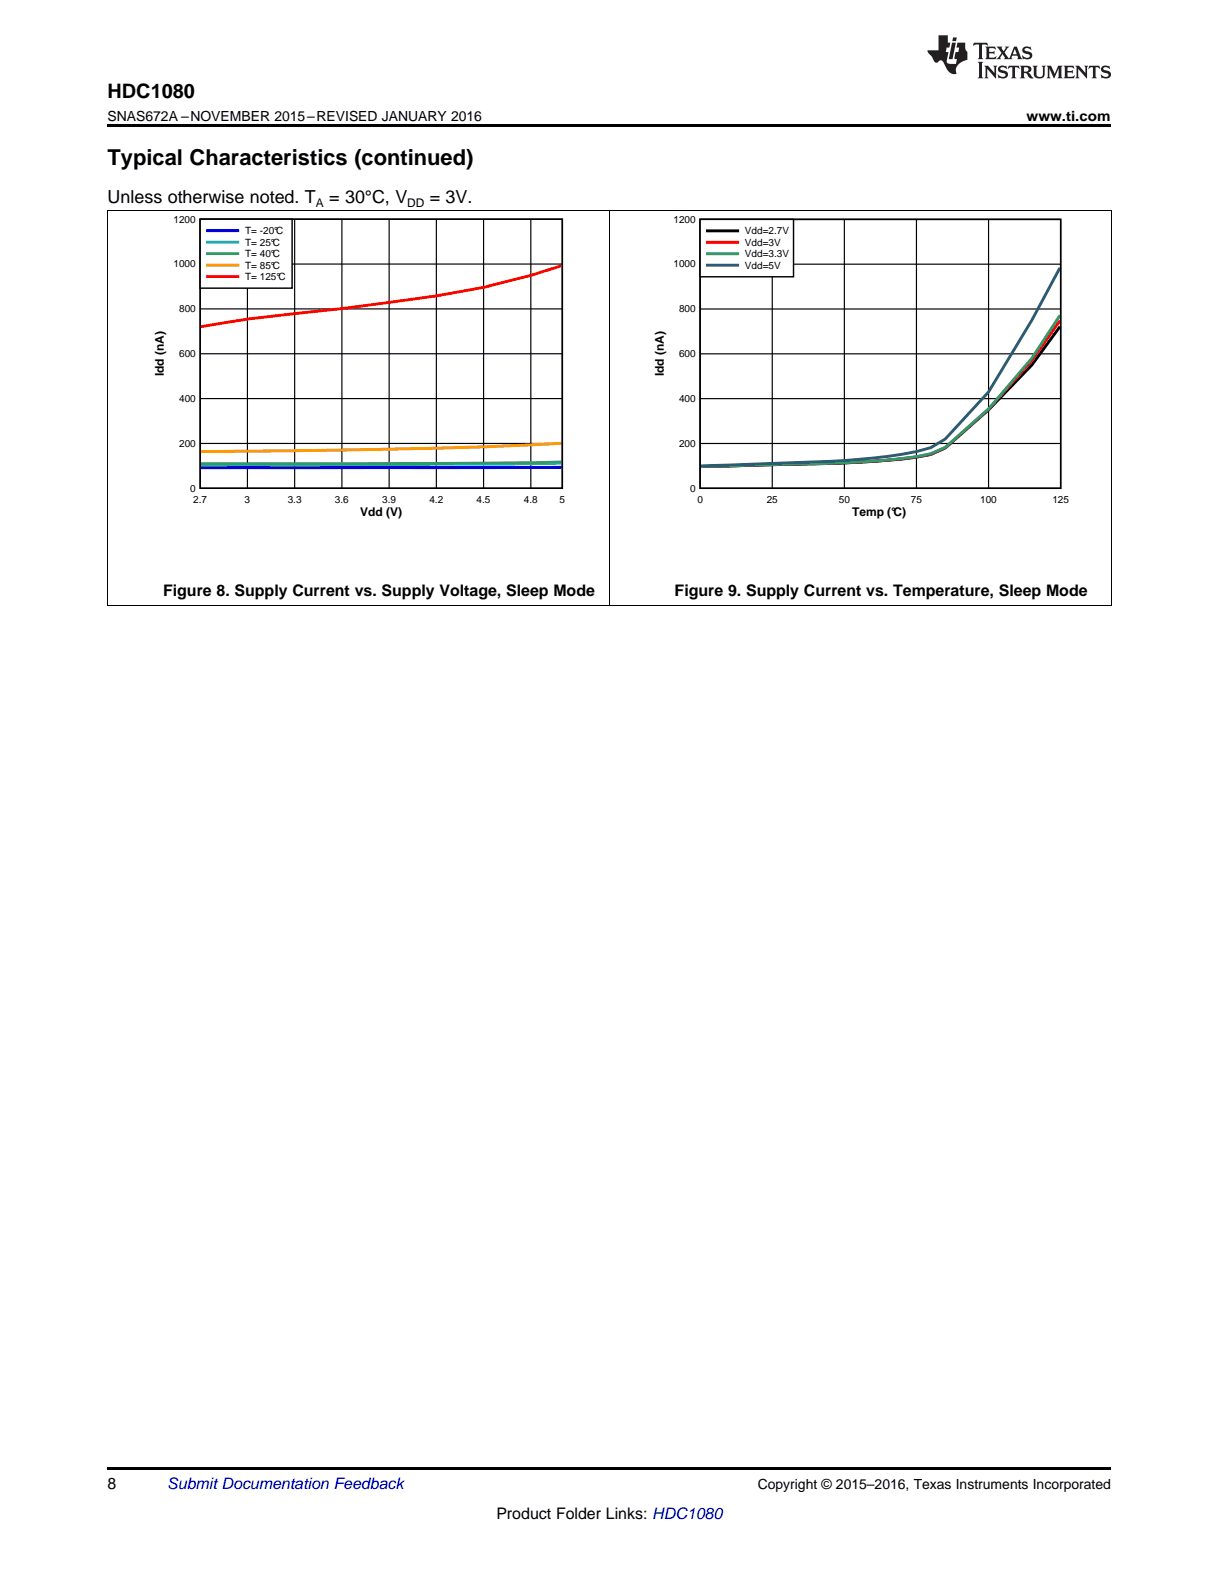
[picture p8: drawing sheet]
<svg xmlns="http://www.w3.org/2000/svg" width="216mm" height="279mm" viewBox="0 0 216 279" stroke-linecap="round" stroke-linejoin="round" font-family="sans-serif">
<path d="M19 107.2l.2 .1zM196.7 107.2l.1 .1zM19 259.7h177.8v.5h-177.8z" fill="#000"/>
<path d="M19.1 37.3v70M107.9 37.3v70M196.8 37.3v70M19 107.2h177.8" fill="none" stroke="#000" stroke-width=".18"/>
<path d="M27 38.2h73v53.7h-73z" fill-rule="evenodd" fill="#fff"/>
<path d="M35.5 38.8h64.1v47.7h-64.1z" fill="none" stroke="#000" stroke-width=".26"/>
<path d="M43.8 38.8v47.7M52.2 38.8v47.7M60.6 38.8v47.7M68.9 38.8v47.7M77.3 38.8v47.7M85.6 38.8v47.7M94 38.8v47.7M35.5 54.7h64.1M35.5 46.8h64.1M35.5 78.5h64.1M35.5 70.6h64.1M35.5 62.6h64.1" fill="none" stroke="#000" stroke-width=".21"/>
<path d="M99.5 82.7l-63.9 .1" fill="none" stroke="#00f" stroke-width=".51"/>
<path d="M99.5 82l-22.2 .2-41.7 .1" fill="none" stroke="#0cf" stroke-width=".51"/>
<path d="M99.5 81.8l-22.2 .3h-41.7" fill="none" stroke="#396" stroke-width=".51"/>
<path d="M99.5 78.5a1521.2 1521.2 0 0 1-63.9 1.5" fill="none" stroke="#f90" stroke-width=".51"/>
<path d="M99.5 47a138.4 138.4 0 0 1-30.6 6.5l-8.3 1.1-16.8 1.9-8.2 1.3" fill="none" stroke="#f00" stroke-width=".51"/>
<path d="M35.5 38.8h16.2v12.2h-16.2z" fill-rule="evenodd" fill="#fff"/>
<path d="M35.5 38.8h16.2v12.2h-16.2z" fill="none" stroke="#000" stroke-width=".26"/>
<path d="M36.8 40.8h5.3" fill="none" stroke="#00f" stroke-width=".51"/>
<path d="M36.8 42.9h5.3" fill="none" stroke="#0cf" stroke-width=".51"/>
<path d="M36.8 44.9h5.3" fill="none" stroke="#396" stroke-width=".51"/>
<path d="M36.8 46.9h5.3" fill="none" stroke="#f90" stroke-width=".51"/>
<path d="M36.8 49h5.3" fill="none" stroke="#f00" stroke-width=".51"/>
<path d="M115.5 38.2h73.8v53.7h-73.8z" fill-rule="evenodd" fill="#fff"/>
<path d="M124 38.8h63.9v47.7h-63.9z" fill="none" stroke="#000" stroke-width=".26"/>
<path d="M136.8 38.8v47.7M149.5 38.8v47.7M162.3 38.8v47.7M175.1 38.8v47.7M124 54.7h63.9M124 46.8h63.9M124 78.5h63.9M124 70.6h63.9M124 62.7h63.9" fill="none" stroke="#000" stroke-width=".21"/>
<path d="M187.7 57.8l-4.9 6.8-7.7 8-7.7 6.7-2.5 1.2a115.1 115.1 0 0 1-17.9 1.6l-22.9 .5" fill="none" stroke="#000" stroke-width=".51"/>
<path d="M187.7 56.8l-4.9 7-7.7 8.7-7.7 6.8-2.5 1.1a109.3 109.3 0 0 1-17.9 1.7l-22.9 .5" fill="none" stroke="#f00" stroke-width=".51"/>
<path d="M187.7 55.8l-4.9 7.6-7.7 9-7.7 6.8-2.5 1.1a101.1 101.1 0 0 1-17.9 1.7l-22.9 .6" fill="none" stroke="#396" stroke-width=".51"/>
<path d="M187.7 47.4l-4.9 9.3-7.7 12.7-7.7 8.3-2.5 1.6a78.6 78.6 0 0 1-17.9 2.4l-22.9 .8" fill="none" stroke="#295c75" stroke-width=".51"/>
<path d="M124 38.8h16.5v10.2h-16.5z" fill-rule="evenodd" fill="#fff"/>
<path d="M124 38.8h16.5v10.2h-16.5z" fill="none" stroke="#000" stroke-width=".26"/>
<path d="M125.3 40.9h5.3" fill="none" stroke="#000" stroke-width=".51"/>
<path d="M125.3 42.9h5.3" fill="none" stroke="#f00" stroke-width=".51"/>
<path d="M125.3 44.9h5.3" fill="none" stroke="#396" stroke-width=".51"/>
<path d="M125.3 47h5.3" fill="none" stroke="#295c75" stroke-width=".51"/>
<path d="M19 37.2h177.8" fill="none" stroke="#000" stroke-width=".18"/>
<path d="M19 22h177.8v.5h-177.8z" fill="#000"/>
<g fill="#231f20">
<path d="M172.5 7.6l-.1 .5a.77 .77 0 0 1 1-.1v2.1l-.2 .4h.9l-.2-.4 .1-2.2a.99 .99 0 0 1 1 .2l-.2-.5zM174.5 8.3l.2 .3v1.5l-.2 .4h1.8l.2-.6a1.12 1.12 0 0 1-1.3 .3v-.8h.6l.3 .2v-.6l-.3 .2h-.6v-.5l.2-.2a.96 .96 0 0 1 1 .3l-.2-.5zM176.5 8.3l.9 1.1-.9 1.1h.8l-.2-.2 .4-.7 .5 .7-.2 .2h1.5l-.2-.2 .2-.4h.9l.1 .4-.2 .2h1l-.3-.3-.7-1.9h-.5l-.9 2-.8-1 .9-1h-.8l.1 .1v.2l-.4 .5-.3-.6 .1-.2zM179.7 8.6l.4 1h-.7zM181.3 8.4a.63 .63 0 0 0-.2 .7 .63 .63 0 0 0 .6 .4l.6 .2 .1 .2a.75 .75 0 0 1-.7 .4 .75 .75 0 0 1-.6-.5l.1 .7 .2-.1a.89 .89 0 0 0 1 0 .89 .89 0 0 0 .4-.9 1.4 1.4 0 0 0-1.2-.5l-.1-.4a1.04 1.04 0 0 1 1.2 .2l-.2-.5-.2 .1-.4-.2zM173.2 10.9l.2 .4v2.2l-.2 .4h1l-.3-.4v-2.2l.3-.4zM174.3 11.6l.3 .4v1.5l-.3 .4h.8l-.2-.4v-1.3l1.5 1.7v-1.9l.2-.4h-.7l.2 .4v.9l-1.1-1.3zM177 11.8a.62 .62 0 0 0-.2 .7 .62 .62 0 0 0 .6 .4l.6 .1 .1 .3a.76 .76 0 0 1-.7 .3 .76 .76 0 0 1-.7-.4l.2 .7 .2-.1a.89 .89 0 0 0 .9 0 .89 .89 0 0 0 .5-.9 1.4 1.4 0 0 0-1.2-.5l-.1-.4a1.04 1.04 0 0 1 1.2 .2l-.2-.6-.2 .1-.5-.1zM178.7 11.6l-.2 .6a.61 .61 0 0 1 .8-.3v1.6l-.2 .4h.9l-.2-.4v-1.6a.63 .63 0 0 1 .7 .3l-.1-.6zM180.6 11.6l.3 .4v1.5l-.3 .4h1l-.2-.2-.1-.8h.3a.93 .93 0 0 1 .6 .8 .61 .61 0 0 0 .9 .1l-1-1a.58 .58 0 0 0 .6-.5 .58 .58 0 0 0-.5-.6zM181.4 11.9h.1a.45 .45 0 0 1 .5 .1 .45 .45 0 0 1 .1 .5l-.1 .1-.7 .1zM182.9 11.6l.2 .2a2.17 2.17 0 0 0 .3 1.9 .99 .99 0 0 0 1.6-.6v-1.1l.2-.4h-.7l.2 .2a1.92 1.92 0 0 1-.2 1.8 .6 .6 0 0 1-.9-.5v-1.1l.2-.4zM185.4 11.6l.2 .4v1.5l-.2 .4h.7l-.2-.4v-1.4l.8 1.8 .8-1.8v1.4l-.2 .4h.9l-.2-.4v-1.5l.2-.4h-.8l-.6 1.5-.6-1.5zM188.4 11.6l.2 .4v1.5l-.2 .4h1.8l.1-.6a1.12 1.12 0 0 1-1.2 .3v-.8h.5l.4 .2v-.6l-.4 .2h-.5v-.6l.2-.1a.96 .96 0 0 1 .9 .3l-.1-.6zM190.5 11.6l.2 .4v1.5l-.2 .4h.7l-.2-.4v-1.3l1.5 1.7v-1.9l.2-.4h-.7l.2 .4v.9l-1.1-1.3zM192.9 11.6l-.1 .6a.61 .61 0 0 1 .7-.3l.1 1.6-.3 .4h1l-.3-.4 .1-1.6a.63 .63 0 0 1 .7 .3l-.1-.6zM195.2 11.8a.62 .62 0 0 0-.2 .7 .62 .62 0 0 0 .6 .4l.6 .1 .1 .3a.76 .76 0 0 1-.7 .3 .76 .76 0 0 1-.6-.4l.1 .7 .2-.1a.89 .89 0 0 0 1 0 .89 .89 0 0 0 .4-.9 1.4 1.4 0 0 0-1.2-.5l-.1-.4a1.04 1.04 0 0 1 1.2 .2l-.1-.6-.2 .1-.5-.1z"/>
<path d="M166.2 6.3v2.6h-1.9v.4l.8 .9a.91 .91 0 0 0 1 .8 .56 .56 0 0 1 .5-.3 .56 .56 0 0 1 .5 .3l.4 .8a1.53 1.53 0 0 0 1.9 1.2 1.54 1.54 0 0 1 1-2.1l.9-.3v-1.4a1.52 1.52 0 0 1-.4-1.6h-1.3l-.2 .8h.5l-.2 .8h-.5l-.1 1v.2l.4 .1-.2 .8a1.93 1.93 0 0 1-1.6-.3l.3-1.8h-.5l.2-.8h.4l.2-.8h-.4v-1.3zM168.6 7.6l-.6 2.9h.7l.6-2.9zM168.8 6.6l-.1 .7h.6l.2-.7z"/>
</g>
<text font-size="3.9" x="19" y="29.3">Typical Characteristics (continued)</text>
<text font-size="3.5" x="19" y="17.3">HDC1080</text>
<g font-size="3.2">
<text x="19" y="36">Unless otherwise noted. T</text>
<text x="58.3" y="36">= 30°C, V</text>
<text x="76.1" y="36">= 3V.</text>
</g>
<g font-size="2.8">
<text x="28.9" y="105.5">Figure 8. Supply Current vs. Supply Voltage, Sleep Mode</text>
<text x="119.5" y="105.5">Figure 9. Supply Current vs. Temperature, Sleep Mode</text>
<text x="19" y="263.6">8</text>
<text x="87.9" y="268.9">Product Folder Links: HDC1080</text>
</g>
<text font-size="2.8" fill="#0000c8" x="29.6" y="263.6">Submit Documentation Feedback</text>
<g font-size="2.5">
<text x="19" y="21.4">SNAS672A –NOVEMBER 2015–REVISED JANUARY 2016</text>
<text x="181.8" y="21.4">www.ti.com</text>
<text x="134.2" y="263.6">Copyright © 2015–2016, Texas Instruments Incorporated</text>
</g>
<g font-size="2.1">
<text x="55.9" y="36.6">A</text>
<text x="72.1" y="36.6">DD</text>
<text x="29" y="66.6" transform="rotate(-90 29 66.6)">Idd (nA)</text>
<text x="117.6" y="66.6" transform="rotate(-90 117.6 66.6)">Idd (nA)</text>
<text x="63.8" y="91.4">Vdd (V)</text>
<text x="150.9" y="91.4">Temp (°C)</text>
</g>
<g font-size="1.8">
<text x="30.7" y="39.4">1200</text>
<text x="43.4" y="41.5">T= -20°C</text>
<text x="119.3" y="39.4">1200</text>
<text x="131.9" y="41.5">Vdd=2.7V</text>
<text x="30.7" y="47.3">1000</text>
<text x="43.4" y="43.5">T= 25°C</text>
<text x="43.4" y="45.5">T= 40°C</text>
<text x="43.4" y="47.6">T= 85°C</text>
<text x="119.3" y="47.4">1000</text>
<text x="131.9" y="43.5">Vdd=3V</text>
<text x="131.9" y="45.6">Vdd=3.3V</text>
<text x="131.9" y="47.6">Vdd=5V</text>
<text x="43.4" y="49.6">T= 125°C</text>
<text x="31.7" y="55.3">800</text>
<text x="120.3" y="55.3">800</text>
<text x="31.7" y="63.2">600</text>
<text x="120.3" y="63.2">600</text>
<text x="31.7" y="71.2">400</text>
<text x="120.3" y="71.2">400</text>
<text x="31.7" y="79.1">200</text>
<text x="120.3" y="79.1">200</text>
<text x="33.7" y="87">0</text>
<text x="34.2" y="89.1">2.7</text>
<text x="43.3" y="89.1">3</text>
<text x="51" y="89.1">3.3</text>
<text x="59.3" y="89.1">3.6</text>
<text x="67.7" y="89.1">3.9</text>
<text x="76.1" y="89.1">4.2</text>
<text x="84.4" y="89.1">4.5</text>
<text x="92.8" y="89.1">4.8</text>
<text x="99.1" y="89.1">5</text>
<text x="122.2" y="87">0</text>
<text x="123.5" y="89.1">0</text>
<text x="135.8" y="89.1">25</text>
<text x="148.6" y="89.1">50</text>
<text x="161.3" y="89.1">75</text>
<text x="173.6" y="89.1">100</text>
<text x="186.4" y="89.1">125</text>
</g>
</svg>
